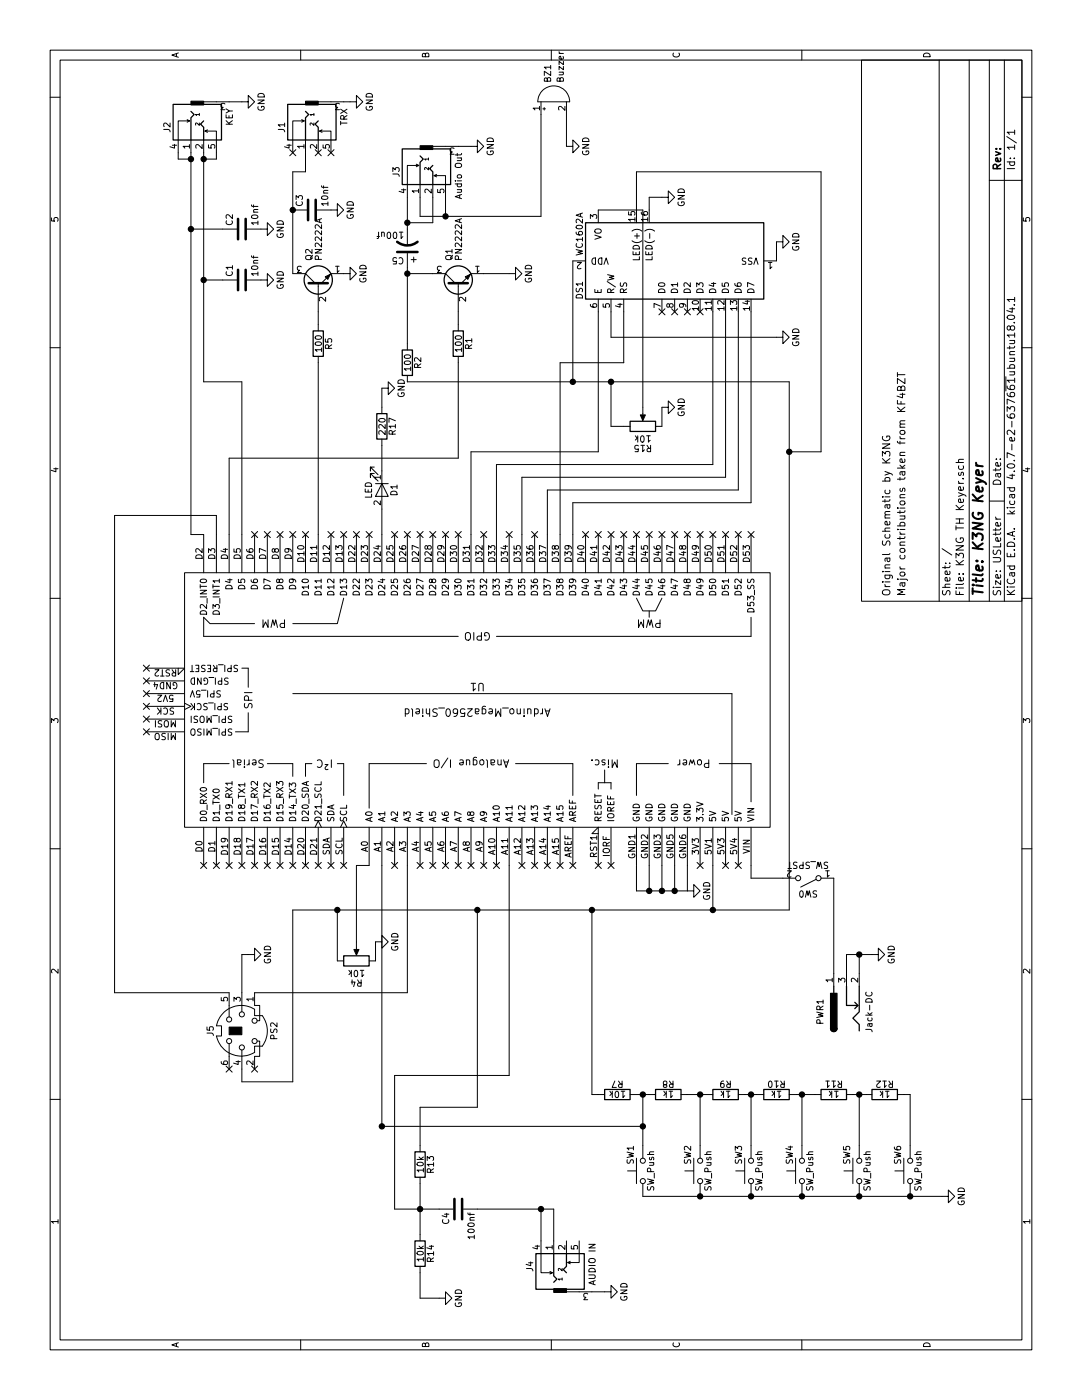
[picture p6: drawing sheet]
EESchema Schematic File Version 2
LIBS:K3NG TH Keyer-rescue
LIBS:power
LIBS:device
LIBS:switches
LIBS:relays
LIBS:motors
LIBS:transistors
LIBS:conn
LIBS:linear
LIBS:regul
LIBS:74xx
LIBS:cmos4000
LIBS:adc-dac
LIBS:memory
LIBS:xilinx
LIBS:microcontrollers
LIBS:dsp
LIBS:microchip
LIBS:analog_switches
LIBS:motorola
LIBS:texas
LIBS:intel
LIBS:audio
LIBS:interface
LIBS:digital-audio
LIBS:philips
LIBS:display
LIBS:cypress
LIBS:siliconi
LIBS:opto
LIBS:atmel
LIBS:contrib
LIBS:valves
LIBS:K3NG TH Keyer-cache
EELAYER 25 0
EELAYER END
$Descr USLetter 11000 8500
encoding utf-8
Sheet 1 1
Title "K3NG Keyer"
Date ""
Rev ""
Comp ""
Comment1 ""
Comment2 "Major contributions taken from KF4BZT"
Comment3 "Original Schematic by K3NG"
Comment4 ""
$EndDescr
$Comp
L R R1
U 1 1
P 8300 3600
F 0 "R1" V 8380 3600 50  0000 C CNN
F 1 "100" V 8300 3600 50  0000 C CNN
F 2 "Resistors_THT:R_Axial_DIN0207_L6.3mm_D2.5mm_P10.16mm_Horizontal" V 8230 3600 50  0001 C CNN
F 3 "" H 8300 3600 50  0001 C CNN
F 4 "279-CFR100J100R" V 8300 3600 60  0001 C CNN "Mouser#"
	1    8300 3600
	0    1    1    0   
$EndComp
$Comp
L R R5
U 1 1
P 8300 2500
F 0 "R5" V 8380 2500 50  0000 C CNN
F 1 "100" V 8300 2500 50  0000 C CNN
F 2 "Resistors_THT:R_Axial_DIN0207_L6.3mm_D2.5mm_P10.16mm_Horizontal" V 8230 2500 50  0001 C CNN
F 3 "" H 8300 2500 50  0001 C CNN
F 4 "279-CFR100J100R" V 8300 2500 60  0001 C CNN "Mouser#"
	1    8300 2500
	0    1    1    0   
$EndComp
$Comp
L R R7
U 1 1
P 2400 4850
F 0 "R7" V 2480 4850 50  0000 C CNN
F 1 "10k" V 2400 4850 50  0000 C CNN
F 2 "Resistors_THT:R_Axial_DIN0207_L6.3mm_D2.5mm_P10.16mm_Horizontal" V 2330 4850 50  0001 C CNN
F 3 "" H 2400 4850 50  0001 C CNN
F 4 "660-CF1/4CT52R103J" V 2400 4850 60  0001 C CNN "Mouser#"
	1    2400 4850
	1    0    0    -1  
$EndComp
$Comp
L R R2
U 1 1
P 8150 3200
F 0 "R2" V 8230 3200 50  0000 C CNN
F 1 "100" V 8150 3200 50  0000 C CNN
F 2 "Resistors_THT:R_Axial_DIN0207_L6.3mm_D2.5mm_P10.16mm_Horizontal" V 8080 3200 50  0001 C CNN
F 3 "" H 8150 3200 50  0001 C CNN
F 4 "279-CFR100J100R" V 8150 3200 60  0001 C CNN "Mouser#"
	1    8150 3200
	0    1    1    0   
$EndComp
$Comp
L R R12
U 1 1
P 2400 6950
F 0 "R12" V 2480 6950 50  0000 C CNN
F 1 "1k" V 2400 6950 50  0000 C CNN
F 2 "Resistors_THT:R_Axial_DIN0207_L6.3mm_D2.5mm_P10.16mm_Horizontal" V 2330 6950 50  0001 C CNN
F 3 "" H 2400 6950 50  0001 C CNN
F 4 "603-CFR-25JR-521K" V 2400 6950 60  0001 C CNN "Mouser#"
	1    2400 6950
	1    0    0    -1  
$EndComp
$Comp
L R R8
U 1 1
P 2400 5250
F 0 "R8" V 2480 5250 50  0000 C CNN
F 1 "1k" V 2400 5250 50  0000 C CNN
F 2 "Resistors_THT:R_Axial_DIN0207_L6.3mm_D2.5mm_P10.16mm_Horizontal" V 2330 5250 50  0001 C CNN
F 3 "" H 2400 5250 50  0001 C CNN
F 4 "603-CFR-25JR-521K" V 2400 5250 60  0001 C CNN "Mouser#"
	1    2400 5250
	1    0    0    -1  
$EndComp
$Comp
L R R9
U 1 1
P 2400 5700
F 0 "R9" V 2480 5700 50  0000 C CNN
F 1 "1k" V 2400 5700 50  0000 C CNN
F 2 "Resistors_THT:R_Axial_DIN0207_L6.3mm_D2.5mm_P10.16mm_Horizontal" V 2330 5700 50  0001 C CNN
F 3 "" H 2400 5700 50  0001 C CNN
F 4 "603-CFR-25JR-521K" V 2400 5700 60  0001 C CNN "Mouser#"
	1    2400 5700
	1    0    0    -1  
$EndComp
$Comp
L R R10
U 1 1
P 2400 6100
F 0 "R10" V 2480 6100 50  0000 C CNN
F 1 "1k" V 2400 6100 50  0000 C CNN
F 2 "Resistors_THT:R_Axial_DIN0207_L6.3mm_D2.5mm_P10.16mm_Horizontal" V 2330 6100 50  0001 C CNN
F 3 "" H 2400 6100 50  0001 C CNN
F 4 "603-CFR-25JR-521K" V 2400 6100 60  0001 C CNN "Mouser#"
	1    2400 6100
	1    0    0    -1  
$EndComp
$Comp
L R R11
U 1 1
P 2400 6550
F 0 "R11" V 2480 6550 50  0000 C CNN
F 1 "1k" V 2400 6550 50  0000 C CNN
F 2 "Resistors_THT:R_Axial_DIN0207_L6.3mm_D2.5mm_P10.16mm_Horizontal" V 2330 6550 50  0001 C CNN
F 3 "" H 2400 6550 50  0001 C CNN
F 4 "603-CFR-25JR-521K" V 2400 6550 60  0001 C CNN "Mouser#"
	1    2400 6550
	1    0    0    -1  
$EndComp
$Comp
L C C1
U 1 1
P 8800 1900
F 0 "C1" H 8825 2000 50  0000 L CNN
F 1 "10nf" H 8825 1800 50  0000 L CNN
F 2 "Capacitors_THT:C_Disc_D5.0mm_W2.5mm_P5.00mm" H 8838 1750 50  0001 C CNN
F 3 "" H 8800 1900 50  0001 C CNN
F 4 "810-FA24NP2E103JNU06" H 8800 1900 60  0001 C CNN "Mouser#"
	1    8800 1900
	1    0    0    -1  
$EndComp
$Comp
L C C2
U 1 1
P 9200 1900
F 0 "C2" H 9225 2000 50  0000 L CNN
F 1 "10nf" H 9225 1800 50  0000 L CNN
F 2 "Capacitors_THT:C_Disc_D5.0mm_W2.5mm_P5.00mm" H 9238 1750 50  0001 C CNN
F 3 "" H 9200 1900 50  0001 C CNN
F 4 "810-FA24NP2E103JNU06" H 9200 1900 60  0001 C CNN "Mouser#"
	1    9200 1900
	1    0    0    -1  
$EndComp
$Comp
L C C3
U 1 1
P 9350 2450
F 0 "C3" H 9375 2550 50  0000 L CNN
F 1 "10nf" H 9375 2350 50  0000 L CNN
F 2 "Capacitors_THT:C_Disc_D5.0mm_W2.5mm_P5.00mm" H 9388 2300 50  0001 C CNN
F 3 "" H 9350 2450 50  0001 C CNN
F 4 "810-FA24NP2E103JNU06" H 9350 2450 60  0001 C CNN "Mouser#"
	1    9350 2450
	1    0    0    -1  
$EndComp
$Comp
L POT R4
U 1 1
P 3450 2800
F 0 "R4" V 3275 2800 50  0000 C CNN
F 1 "10k" V 3350 2800 50  0000 C CNN
F 2 "Potentiometers:Potentiometer_Bourns_PTV09A-2_Vertical" H 3450 2800 50  0001 C CNN
F 3 "" H 3450 2800 50  0001 C CNN
F 4 "858-P090L-03F20BR10K" V 3450 2800 60  0001 C CNN "Mouser#"
	1    3450 2800
	1    0    0    1   
$EndComp
$Comp
L PN2222A Q1
U 1 1
P 8750 3600
F 0 "Q1" H 8950 3675 50  0000 L CNN
F 1 "PN2222A" H 8950 3600 50  0000 L CNN
F 2 "TO_SOT_Packages_THT:TO-92_Molded_Narrow" H 8950 3525 50  0001 L CIN
F 3 "" H 8750 3600 50  0001 L CNN
F 4 "610-PN2222A" H 8750 3600 60  0001 C CNN "Mouser#"
	1    8750 3600
	1    0    0    -1  
$EndComp
$Comp
L SW_Push SW1
U 1 1
P 1800 5050
F 0 "SW1" H 1850 5150 50  0000 L CNN
F 1 "SW_Push" H 1800 4990 50  0000 C CNN
F 2 "Buttons_Switches_THT:SW_PUSH_6mm" H 1800 5250 50  0001 C CNN
F 3 "" H 1800 5250 50  0001 C CNN
F 4 "688-SKHHBV" H 1800 5050 60  0001 C CNN "Mouser#"
	1    1800 5050
	1    0    0    -1  
$EndComp
$Comp
L SW_Push SW4
U 1 1
P 1800 6300
F 0 "SW4" H 1850 6400 50  0000 L CNN
F 1 "SW_Push" H 1800 6240 50  0000 C CNN
F 2 "Buttons_Switches_THT:SW_PUSH_6mm" H 1800 6500 50  0001 C CNN
F 3 "" H 1800 6500 50  0001 C CNN
F 4 "688-SKHHBV" H 1800 6300 60  0001 C CNN "Mouser#"
	1    1800 6300
	1    0    0    -1  
$EndComp
$Comp
L SW_Push SW2
U 1 1
P 1800 5500
F 0 "SW2" H 1850 5600 50  0000 L CNN
F 1 "SW_Push" H 1800 5440 50  0000 C CNN
F 2 "Buttons_Switches_THT:SW_PUSH_6mm" H 1800 5700 50  0001 C CNN
F 3 "" H 1800 5700 50  0001 C CNN
F 4 "688-SKHHBV" H 1800 5500 60  0001 C CNN "Mouser#"
	1    1800 5500
	1    0    0    -1  
$EndComp
$Comp
L SW_Push SW3
U 1 1
P 1800 5900
F 0 "SW3" H 1850 6000 50  0000 L CNN
F 1 "SW_Push" H 1800 5840 50  0000 C CNN
F 2 "Buttons_Switches_THT:SW_PUSH_6mm" H 1800 6100 50  0001 C CNN
F 3 "" H 1800 6100 50  0001 C CNN
F 4 "688-SKHHBV" H 1800 5900 60  0001 C CNN "Mouser#"
	1    1800 5900
	1    0    0    -1  
$EndComp
$Comp
L SW_Push SW6
U 1 1
P 1800 7150
F 0 "SW6" H 1850 7250 50  0000 L CNN
F 1 "SW_Push" H 1800 7090 50  0000 C CNN
F 2 "Buttons_Switches_THT:SW_PUSH_6mm" H 1800 7350 50  0001 C CNN
F 3 "" H 1800 7350 50  0001 C CNN
F 4 "688-SKHHBV" H 1800 7150 60  0001 C CNN "Mouser#"
	1    1800 7150
	1    0    0    -1  
$EndComp
$Comp
L SW_Push SW5
U 1 1
P 1800 6750
F 0 "SW5" H 1850 6850 50  0000 L CNN
F 1 "SW_Push" H 1800 6690 50  0000 C CNN
F 2 "Buttons_Switches_THT:SW_PUSH_6mm" H 1800 6950 50  0001 C CNN
F 3 "" H 1800 6950 50  0001 C CNN
F 4 "688-SKHHBV" H 1800 6750 60  0001 C CNN "Mouser#"
	1    1800 6750
	1    0    0    -1  
$EndComp
$Comp
L PN2222A Q2
U 1 1
P 8750 2500
F 0 "Q2" H 8950 2575 50  0000 L CNN
F 1 "PN2222A" H 8950 2500 50  0000 L CNN
F 2 "TO_SOT_Packages_THT:TO-92_Molded_Narrow" H 8950 2425 50  0001 L CIN
F 3 "" H 8750 2500 50  0001 L CNN
F 4 "610-PN2222A" H 8750 2500 60  0001 C CNN "Mouser#"
	1    8750 2500
	1    0    0    -1  
$EndComp
$Comp
L GND #PWR01
U 1 1
P 3600 2950
F 0 "#PWR01" H 3600 2700 50  0001 C CNN
F 1 "GND" H 3600 2800 50  0000 C CNN
F 2 "" H 3600 2950 50  0001 C CNN
F 3 "" H 3600 2950 50  0001 C CNN
	1    3600 2950
	1    0    0    -1  
$EndComp
$Comp
L GND #PWR02
U 1 1
P 1600 7400
F 0 "#PWR02" H 1600 7150 50  0001 C CNN
F 1 "GND" H 1600 7250 50  0000 C CNN
F 2 "" H 1600 7400 50  0001 C CNN
F 3 "" H 1600 7400 50  0001 C CNN
	1    1600 7400
	1    0    0    -1  
$EndComp
$Comp
L GND #PWR03
U 1 1
P 8850 4000
F 0 "#PWR03" H 8850 3750 50  0001 C CNN
F 1 "GND" H 8850 3850 50  0000 C CNN
F 2 "" H 8850 4000 50  0001 C CNN
F 3 "" H 8850 4000 50  0001 C CNN
	1    8850 4000
	1    0    0    -1  
$EndComp
$Comp
L GND #PWR04
U 1 1
P 8850 2700
F 0 "#PWR04" H 8850 2450 50  0001 C CNN
F 1 "GND" H 8850 2550 50  0000 C CNN
F 2 "" H 8850 2700 50  0001 C CNN
F 3 "" H 8850 2700 50  0001 C CNN
	1    8850 2700
	1    0    0    -1  
$EndComp
$Comp
L GND #PWR05
U 1 1
P 9200 2050
F 0 "#PWR05" H 9200 1800 50  0001 C CNN
F 1 "GND" H 9200 1900 50  0000 C CNN
F 2 "" H 9200 2050 50  0001 C CNN
F 3 "" H 9200 2050 50  0001 C CNN
	1    9200 2050
	1    0    0    -1  
$EndComp
$Comp
L GND #PWR06
U 1 1
P 8800 2050
F 0 "#PWR06" H 8800 1800 50  0001 C CNN
F 1 "GND" H 8800 1900 50  0000 C CNN
F 2 "" H 8800 2050 50  0001 C CNN
F 3 "" H 8800 2050 50  0001 C CNN
	1    8800 2050
	1    0    0    -1  
$EndComp
$Comp
L GND #PWR07
U 1 1
P 9350 2600
F 0 "#PWR07" H 9350 2350 50  0001 C CNN
F 1 "GND" H 9350 2450 50  0000 C CNN
F 2 "" H 9350 2600 50  0001 C CNN
F 3 "" H 9350 2600 50  0001 C CNN
	1    9350 2600
	1    0    0    -1  
$EndComp
$Comp
L GND #PWR08
U 1 1
P 10200 2750
F 0 "#PWR08" H 10200 2500 50  0001 C CNN
F 1 "GND" H 10200 2600 50  0000 C CNN
F 2 "" H 10200 2750 50  0001 C CNN
F 3 "" H 10200 2750 50  0001 C CNN
	1    10200 2750
	1    0    0    -1  
$EndComp
$Comp
L GND #PWR09
U 1 1
P 10200 1900
F 0 "#PWR09" H 10200 1650 50  0001 C CNN
F 1 "GND" H 10200 1750 50  0000 C CNN
F 2 "" H 10200 1900 50  0001 C CNN
F 3 "" H 10200 1900 50  0001 C CNN
	1    10200 1900
	1    0    0    -1  
$EndComp
$Comp
L GND #PWR010
U 1 1
P 9850 3700
F 0 "#PWR010" H 9850 3450 50  0001 C CNN
F 1 "GND" H 9850 3550 50  0000 C CNN
F 2 "" H 9850 3700 50  0001 C CNN
F 3 "" H 9850 3700 50  0001 C CNN
	1    9850 3700
	1    0    0    -1  
$EndComp
$Comp
L GND #PWR011
U 1 1
P 9850 4450
F 0 "#PWR011" H 9850 4200 50  0001 C CNN
F 1 "GND" H 9850 4300 50  0000 C CNN
F 2 "" H 9850 4450 50  0001 C CNN
F 3 "" H 9850 4450 50  0001 C CNN
	1    9850 4450
	1    0    0    -1  
$EndComp
$Comp
L CP1 C5
U 1 1
P 9050 3200
F 0 "C5" H 9075 3300 50  0000 L CNN
F 1 "100uf" H 9075 3100 50  0000 L CNN
F 2 "Capacitors_THT:CP_Radial_D8.0mm_P3.50mm" H 9050 3200 50  0001 C CNN
F 3 "" H 9050 3200 50  0001 C CNN
F 4 "598-107RSS025M" H 9050 3200 60  0001 C CNN "Mouser#"
	1    9050 3200
	0    -1   -1   0   
$EndComp
$Comp
L R R13
U 1 1
P 1850 3300
F 0 "R13" V 1930 3300 50  0000 C CNN
F 1 "10k" V 1850 3300 50  0000 C CNN
F 2 "Resistors_THT:R_Axial_DIN0207_L6.3mm_D2.5mm_P10.16mm_Horizontal" V 1780 3300 50  0001 C CNN
F 3 "" H 1850 3300 50  0001 C CNN
F 4 "660-CF1/4CT52R103J" V 1850 3300 60  0001 C CNN "Mouser#"
	1    1850 3300
	0    -1   1    0   
$EndComp
$Comp
L R R14
U 1 1
P 1150 3300
F 0 "R14" V 1230 3300 50  0000 C CNN
F 1 "10k" V 1150 3300 50  0000 C CNN
F 2 "Resistors_THT:R_Axial_DIN0207_L6.3mm_D2.5mm_P10.16mm_Horizontal" V 1080 3300 50  0001 C CNN
F 3 "" H 1150 3300 50  0001 C CNN
F 4 "660-CF1/4CT52R103J" V 1150 3300 60  0001 C CNN "Mouser#"
	1    1150 3300
	0    -1   1    0   
$EndComp
$Comp
L C C4
U 1 1
P 1500 3600
F 0 "C4" H 1525 3700 50  0000 L CNN
F 1 "100nf" H 1525 3500 50  0000 L CNN
F 2 "Capacitors_THT:C_Disc_D5.0mm_W2.5mm_P5.00mm" H 1538 3450 50  0001 C CNN
F 3 "" H 1500 3600 50  0001 C CNN
F 4 "80-C330C104J2H9170TR" H 1500 3600 60  0001 C CNN "Mouser#"
	1    1500 3600
	-1   0    0    -1  
$EndComp
$Comp
L GND #PWR012
U 1 1
P 800 3450
F 0 "#PWR012" H 800 3200 50  0001 C CNN
F 1 "GND" H 800 3300 50  0000 C CNN
F 2 "" H 800 3450 50  0001 C CNN
F 3 "" H 800 3450 50  0001 C CNN
	1    800  3450
	-1   0    0    -1  
$EndComp
$Comp
L GND #PWR013
U 1 1
P 850 4750
F 0 "#PWR013" H 850 4500 50  0001 C CNN
F 1 "GND" H 850 4600 50  0000 C CNN
F 2 "" H 850 4750 50  0001 C CNN
F 3 "" H 850 4750 50  0001 C CNN
	1    850  4750
	-1   0    0    -1  
$EndComp
$Comp
L Audio-Jack-3_2Switches J1
U 1 1
P 10000 2500
F 0 "J1" H 10000 2790 50  0000 C CNN
F 1 "TRX" H 9850 2300 50  0000 L CNN
F 2 "Tayda:Tayda_3.5mm_stereo_TRS_jack_A-853" H 10250 2600 50  0001 C CNN
F 3 "" H 10250 2600 50  0001 C CNN
F 4 "490-SJ1-3525NG" H 10000 2500 60  0001 C CNN "Mouser#"
	1    10000 2500
	-1   0    0    -1  
$EndComp
$Comp
L Audio-Jack-3_2Switches J2
U 1 1
P 10000 1600
F 0 "J2" H 10000 1890 50  0000 C CNN
F 1 "KEY" H 9850 1400 50  0000 L CNN
F 2 "Tayda:Tayda_3.5mm_stereo_TRS_jack_A-853" H 10250 1700 50  0001 C CNN
F 3 "" H 10250 1700 50  0001 C CNN
F 4 "490-SJ1-3525NG" H 10000 1600 60  0001 C CNN "Mouser#"
	1    10000 1600
	-1   0    0    -1  
$EndComp
$Comp
L Audio-Jack-3_2Switches J3
U 1 1
P 9650 3400
F 0 "J3" H 9650 3690 50  0000 C CNN
F 1 "Audio Out" H 9500 3200 50  0000 L CNN
F 2 "Tayda:Tayda_3.5mm_stereo_TRS_jack_A-853" H 9900 3500 50  0001 C CNN
F 3 "" H 9900 3500 50  0001 C CNN
F 4 "490-SJ1-3525NG" H 9650 3400 60  0001 C CNN "Mouser#"
	1    9650 3400
	-1   0    0    -1  
$EndComp
$Comp
L Audio-Jack-3_2Switches J4
U 1 1
P 1050 4450
F 0 "J4" H 1050 4740 50  0000 C CNN
F 1 "AUDIO IN" H 900 4250 50  0000 L CNN
F 2 "Tayda:Tayda_3.5mm_stereo_TRS_jack_A-853" H 1300 4550 50  0001 C CNN
F 3 "" H 1300 4550 50  0001 C CNN
F 4 "490-SJ1-3525NG" H 1050 4450 60  0001 C CNN "Mouser#"
	1    1050 4450
	1    0    0    -1  
$EndComp
$Comp
L Mini-DIN-6 J5
U 1 1
P 2900 1900
F 0 "J5" H 2900 2150 50  0000 C CNN
F 1 "PS2" H 2900 1650 50  0000 C CNN
F 2 "Agilack:din6-schurter-4850261" H 2900 1900 50  0001 C CNN
F 3 "" H 2900 1900 50  0001 C CNN
F 4 "490-MD-60SM" H 2900 1900 60  0001 C CNN "Mouser#"
	1    2900 1900
	1    0    0    -1  
$EndComp
$Comp
L Buzzer BZ1
U 1 1
P 10200 4350
F 0 "BZ1" H 10350 4400 50  0000 L CNN
F 1 "Buzzer" H 10350 4300 50  0000 L CNN
F 2 "Buzzers_Beepers:Buzzer_15x7.5RM7.6" V 10175 4450 50  0001 C CNN
F 3 "" V 10175 4450 50  0001 C CNN
F 4 "810-SD1614T5-B1" H 10200 4350 60  0001 C CNN "Mouser#"
	1    10200 4350
	1    0    0    -1  
$EndComp
$Comp
L Arduino_Mega2560_Shield U1
U 1 1
P 5500 3750
F 0 "U1" V 5600 3750 60  0000 C CNN
F 1 "Arduino_Mega2560_Shield" V 5400 3750 60  0000 C CNN
F 2 "Arduino:Arduino_Mega2560_Shield" H 6200 6500 60  0001 C CNN
F 3 "" H 6200 6500 60  0001 C CNN
F 4 "782-A000067" V 5500 3750 60  0001 C CNN "Mouser#"
	1    5500 3750
	1    0    0    -1  
$EndComp
$Comp
L GND #PWR014
U 1 1
P 4000 5400
F 0 "#PWR014" H 4000 5150 50  0001 C CNN
F 1 "GND" H 4000 5250 50  0000 C CNN
F 2 "" H 4000 5400 50  0001 C CNN
F 3 "" H 4000 5400 50  0001 C CNN
	1    4000 5400
	1    0    0    -1  
$EndComp
$Comp
L GND #PWR015
U 1 1
P 3500 1950
F 0 "#PWR015" H 3500 1700 50  0001 C CNN
F 1 "GND" H 3500 1800 50  0000 C CNN
F 2 "" H 3500 1950 50  0001 C CNN
F 3 "" H 3500 1950 50  0001 C CNN
	1    3500 1950
	1    0    0    -1  
$EndComp
NoConn ~ 6800 2000
NoConn ~ 6800 2100
NoConn ~ 6800 2200
NoConn ~ 6800 2300
NoConn ~ 6800 2400
NoConn ~ 6800 2600
NoConn ~ 6800 2700
NoConn ~ 6800 2800
NoConn ~ 6800 2900
NoConn ~ 6800 3100
NoConn ~ 6800 3200
NoConn ~ 6800 3300
NoConn ~ 6800 3400
NoConn ~ 6800 3500
NoConn ~ 6800 3600
NoConn ~ 6800 3800
NoConn ~ 6800 4000
NoConn ~ 6800 4200
NoConn ~ 6800 4600
NoConn ~ 6800 4700
NoConn ~ 6800 4800
NoConn ~ 6800 4900
NoConn ~ 6800 5000
NoConn ~ 6800 5100
NoConn ~ 6800 5200
NoConn ~ 6800 5300
NoConn ~ 6800 5400
NoConn ~ 6800 5500
NoConn ~ 6800 5600
NoConn ~ 6800 5700
NoConn ~ 6800 5800
NoConn ~ 6800 5900
NoConn ~ 4200 5500
NoConn ~ 4200 4800
NoConn ~ 4200 4700
NoConn ~ 4200 4500
NoConn ~ 4200 4400
NoConn ~ 4200 4300
NoConn ~ 4200 4200
NoConn ~ 4200 3500
NoConn ~ 4200 3600
NoConn ~ 4200 3700
NoConn ~ 4200 3800
NoConn ~ 4200 3900
NoConn ~ 4200 4100
NoConn ~ 4200 1600
NoConn ~ 4200 1700
NoConn ~ 4200 1800
NoConn ~ 5250 1150
NoConn ~ 5350 1150
NoConn ~ 5450 1150
NoConn ~ 5550 1150
NoConn ~ 5650 1150
NoConn ~ 5750 1150
NoConn ~ 4200 1900
NoConn ~ 4200 2000
NoConn ~ 4200 2100
NoConn ~ 4200 2200
NoConn ~ 4200 2300
NoConn ~ 4200 2400
NoConn ~ 4200 2500
NoConn ~ 4200 2600
NoConn ~ 4200 2700
$Comp
L WC1602A DS1
U 1 1
P 8950 5300
F 0 "DS1" H 8720 6050 50  0000 C CNN
F 1 "WC1602A" H 9160 6050 50  0000 C CNN
F 2 "Displays:WC1602A" H 8950 4400 50  0001 C CIN
F 3 "" H 9650 5300 50  0001 C CNN
F 4 "763-0216K1Z-FSW-FBW" H 8950 5300 60  0001 C CNN "Mouser#"
	1    8950 5300
	1    0    0    -1  
$EndComp
$Comp
L GND #PWR016
U 1 1
P 9100 6100
F 0 "#PWR016" H 9100 5850 50  0001 C CNN
F 1 "GND" H 9100 5950 50  0000 C CNN
F 2 "" H 9100 6100 50  0001 C CNN
F 3 "" H 9100 6100 50  0001 C CNN
	1    9100 6100
	1    0    0    -1  
$EndComp
$Comp
L POT R15
U 1 1
P 7650 5050
F 0 "R15" V 7475 5050 50  0000 C CNN
F 1 "10k" V 7550 5050 50  0000 C CNN
F 2 "Potentiometers:Potentiometer_Bourns_3296W_3-8Zoll_Inline_ScrewUp" H 7650 5050 50  0001 C CNN
F 3 "" H 7650 5050 50  0001 C CNN
F 4 "652-3296W-1-103LF" V 7650 5050 60  0001 C CNN "Mouser#"
	1    7650 5050
	1    0    0    -1  
$EndComp
$Comp
L GND #PWR017
U 1 1
P 9450 5200
F 0 "#PWR017" H 9450 4950 50  0001 C CNN
F 1 "GND" H 9450 5050 50  0000 C CNN
F 2 "" H 9450 5200 50  0001 C CNN
F 3 "" H 9450 5200 50  0001 C CNN
	1    9450 5200
	1    0    0    -1  
$EndComp
$Comp
L GND #PWR018
U 1 1
P 7800 5200
F 0 "#PWR018" H 7800 4950 50  0001 C CNN
F 1 "GND" H 7800 5050 50  0000 C CNN
F 2 "" H 7800 5200 50  0001 C CNN
F 3 "" H 7800 5200 50  0001 C CNN
	1    7800 5200
	1    0    0    -1  
$EndComp
NoConn ~ 8550 5200
NoConn ~ 8550 5300
NoConn ~ 8550 5400
NoConn ~ 8550 5500
$Comp
L GND #PWR019
U 1 1
P 8350 6100
F 0 "#PWR019" H 8350 5850 50  0001 C CNN
F 1 "GND" H 8350 5950 50  0000 C CNN
F 2 "" H 8350 6100 50  0001 C CNN
F 3 "" H 8350 6100 50  0001 C CNN
	1    8350 6100
	1    0    0    -1  
$EndComp
NoConn ~ 4200 3300
NoConn ~ 4200 3400
NoConn ~ 4200 5700
NoConn ~ 4200 5800
NoConn ~ 2600 1800
NoConn ~ 2600 2000
NoConn ~ 9800 2300
NoConn ~ 9800 2500
NoConn ~ 9800 2600
$Comp
L Jack-DC PWR1
U 1 1
P 3050 6650
F 0 "PWR1" H 3050 6860 50  0000 C CNN
F 1 "Jack-DC" H 3050 6475 50  0000 C CNN
F 2 "Connectors:BARREL_JACK" H 3100 6610 50  0001 C CNN
F 3 "" H 3100 6610 50  0001 C CNN
F 4 "992-CON-SOCJ-2155" H 3050 6650 60  0001 C CNN "Mouser#"
	1    3050 6650
	1    0    0    -1  
$EndComp
$Comp
L GND #PWR020
U 1 1
P 3500 6850
F 0 "#PWR020" H 3500 6600 50  0001 C CNN
F 1 "GND" H 3500 6700 50  0000 C CNN
F 2 "" H 3500 6850 50  0001 C CNN
F 3 "" H 3500 6850 50  0001 C CNN
	1    3500 6850
	1    0    0    -1  
$EndComp
$Comp
L SW_SPST SW0
U 1 1
P 4100 6350
F 0 "SW0" H 4100 6475 50  0000 C CNN
F 1 "SW_SPST" H 4100 6250 50  0000 C CNN
F 2 "Buttons_Switches_THT:SW_E-Switch_EG1224_SPDT_Angled" H 4100 6350 50  0001 C CNN
F 3 "" H 4100 6350 50  0001 C CNN
F 4 "612-EG1224" H 4100 6350 60  0001 C CNN "Mouser#"
	1    4100 6350
	0    -1   -1   0   
$EndComp
Connection ~ 9250 3200
Wire Wire Line
	9250 3400 9450 3400
Wire Wire Line
	9250 3200 9250 3400
Wire Wire Line
	9200 3200 9450 3200
Connection ~ 9300 3500
Wire Wire Line
	9300 3300 9450 3300
Wire Wire Line
	9300 3500 9450 3500
Wire Wire Line
	9300 3300 9300 4250
Wire Wire Line
	9300 4250 10100 4250
Wire Wire Line
	8550 3600 8450 3600
Connection ~ 8850 3200
Wire Wire Line
	8300 3200 8900 3200
Wire Wire Line
	8850 3400 8850 3200
Wire Wire Line
	8850 4000 8850 3800
Wire Wire Line
	9850 3600 9850 3700
Connection ~ 2150 5050
Connection ~ 1600 7150
Connection ~ 2400 6750
Wire Wire Line
	2000 6750 2400 6750
Connection ~ 2400 6300
Wire Wire Line
	2000 6300 2400 6300
Connection ~ 2400 5900
Wire Wire Line
	2000 5900 2400 5900
Connection ~ 2400 5500
Wire Wire Line
	2000 5500 2400 5500
Connection ~ 2400 5050
Wire Wire Line
	2000 5050 2400 5050
Connection ~ 1600 5500
Connection ~ 1600 5900
Connection ~ 1600 6300
Connection ~ 1600 6750
Wire Wire Line
	1600 5050 1600 7400
Wire Wire Line
	2400 7150 2000 7150
Wire Wire Line
	2400 7100 2400 7150
Wire Wire Line
	2400 6700 2400 6800
Wire Wire Line
	2400 6250 2400 6400
Wire Wire Line
	2400 5850 2400 5950
Wire Wire Line
	2400 5400 2400 5550
Wire Wire Line
	2400 5000 2400 5100
Wire Wire Line
	8850 2300 9650 2300
Wire Wire Line
	8450 2500 8550 2500
Wire Wire Line
	10100 4450 9850 4450
Wire Wire Line
	8000 1600 9800 1600
Wire Wire Line
	8800 1600 8800 1750
Connection ~ 8800 1600
Connection ~ 9350 2300
Wire Wire Line
	6800 2500 8150 2500
Wire Wire Line
	1300 3300 1700 3300
Connection ~ 1500 3300
Wire Wire Line
	2300 3300 2000 3300
Wire Wire Line
	1000 3300 800  3300
Wire Wire Line
	800  3300 800  3450
Wire Wire Line
	5550 5750 4600 5750
Wire Wire Line
	5550 2300 5550 5750
Wire Wire Line
	850  4750 850  4650
Wire Wire Line
	9650 2300 9650 2400
Wire Wire Line
	9650 2400 9800 2400
Wire Wire Line
	10200 2750 10200 2700
Wire Wire Line
	6800 1500 9800 1500
Wire Wire Line
	10200 1900 10200 1800
Wire Wire Line
	3450 2950 3600 2950
Wire Wire Line
	2150 3000 2150 5050
Wire Wire Line
	3450 2650 3850 2650
Wire Wire Line
	2400 4700 2400 4650
Connection ~ 9200 1500
Wire Wire Line
	3850 2300 3850 6200
Wire Wire Line
	3850 5600 4200 5600
Connection ~ 3850 5600
Wire Wire Line
	4200 2900 4200 2800
Wire Wire Line
	4200 2800 3600 2800
Wire Wire Line
	8150 3600 7400 3600
Wire Wire Line
	7400 3600 7400 1800
Wire Wire Line
	7400 1800 6800 1800
Wire Wire Line
	8000 6200 8000 3200
Wire Wire Line
	3850 6200 8000 6200
Wire Wire Line
	6800 1600 6800 1500
Wire Wire Line
	9200 1500 9200 1750
Wire Wire Line
	6800 1900 8000 1900
Wire Wire Line
	8000 1900 8000 1600
Connection ~ 2150 3000
Wire Wire Line
	2300 3300 2300 3750
Wire Wire Line
	2300 3750 3850 3750
Connection ~ 3850 3750
Wire Wire Line
	2400 4650 3850 4650
Connection ~ 3850 4650
Wire Wire Line
	3200 2000 3200 3200
Wire Wire Line
	3200 3200 4200 3200
Wire Wire Line
	2600 1900 2500 1900
Wire Wire Line
	2500 1900 2500 2300
Wire Wire Line
	2500 2300 3850 2300
Connection ~ 3850 2650
Wire Wire Line
	3200 1800 3200 900 
Wire Wire Line
	3200 900  6950 900 
Wire Wire Line
	6950 900  6950 1700
Wire Wire Line
	6950 1700 6800 1700
Wire Wire Line
	3200 1900 3500 1900
Wire Wire Line
	3500 1900 3500 1950
Wire Wire Line
	9800 1400 9750 1400
Wire Wire Line
	9750 1400 9750 1500
Connection ~ 9750 1500
Wire Wire Line
	9800 1700 9750 1700
Wire Wire Line
	9750 1700 9750 1600
Connection ~ 9750 1600
Wire Wire Line
	4000 5000 4000 5400
Wire Wire Line
	4000 5000 4200 5000
Wire Wire Line
	4200 5100 4000 5100
Connection ~ 4000 5100
Wire Wire Line
	4200 5200 4000 5200
Connection ~ 4000 5200
Wire Wire Line
	4200 5300 4000 5300
Connection ~ 4000 5300
Wire Wire Line
	4000 5400 4200 5400
Wire Wire Line
	8550 4900 8150 4900
Wire Wire Line
	8150 4900 8150 4400
Wire Wire Line
	8150 4400 6800 4400
Wire Wire Line
	8950 4500 8000 4500
Connection ~ 8000 4500
Wire Wire Line
	7650 4900 7650 4800
Wire Wire Line
	7650 4800 8000 4800
Connection ~ 8000 4800
Wire Wire Line
	8550 5600 7350 5600
Wire Wire Line
	7350 5600 7350 3900
Wire Wire Line
	7350 3900 6800 3900
Wire Wire Line
	8550 5700 7250 5700
Wire Wire Line
	7250 5700 7250 4100
Wire Wire Line
	7250 4100 6800 4100
Wire Wire Line
	8550 5800 7150 5800
Wire Wire Line
	7150 5800 7150 4300
Wire Wire Line
	7150 4300 6800 4300
Wire Wire Line
	8550 5900 7050 5900
Wire Wire Line
	7050 5900 7050 4500
Wire Wire Line
	7050 4500 6800 4500
Wire Wire Line
	9350 5000 9650 5000
Wire Wire Line
	9650 5000 9650 6450
Wire Wire Line
	9650 6450 7450 6450
Wire Wire Line
	7450 6450 7450 6200
Connection ~ 7450 6200
Wire Wire Line
	9350 5100 9450 5100
Wire Wire Line
	9450 5100 9450 5200
Wire Wire Line
	8950 6100 9100 6100
Wire Wire Line
	9350 4700 9350 5050
Wire Wire Line
	9350 5050 7800 5050
Wire Wire Line
	7800 5200 7650 5200
Wire Wire Line
	8550 4700 7450 4700
Wire Wire Line
	7450 4700 7450 3700
Wire Wire Line
	7450 3700 6800 3700
Wire Wire Line
	8550 4800 8350 4800
Wire Wire Line
	8350 4800 8350 6100
Wire Wire Line
	3350 6550 4100 6550
Wire Wire Line
	3350 6750 3500 6750
Wire Wire Line
	3350 6650 3500 6650
Wire Wire Line
	3500 6650 3500 6850
Connection ~ 3500 6750
Wire Wire Line
	4100 6150 4100 5900
Wire Wire Line
	4100 5900 4200 5900
Wire Wire Line
	2150 3000 4200 3000
Wire Wire Line
	1500 3100 1500 3450
$Comp
L R R17
U 1 1
P 7650 3000
F 0 "R17" V 7730 3000 50  0000 C CNN
F 1 "220" V 7650 3000 50  0000 C CNN
F 2 "Resistors_THT:R_Axial_DIN0207_L6.3mm_D2.5mm_P10.16mm_Horizontal" V 7580 3000 50  0001 C CNN
F 3 "" H 7650 3000 50  0001 C CNN
	1    7650 3000
	0    1    1    0   
$EndComp
$Comp
L LED D1
U 1 1
P 7150 3000
F 0 "D1" H 7150 3100 50  0000 C CNN
F 1 "LED" H 7150 2900 50  0000 C CNN
F 2 "LEDs:LED_D3.0mm" H 7150 3000 50  0001 C CNN
F 3 "" H 7150 3000 50  0001 C CNN
	1    7150 3000
	-1   0    0    1   
$EndComp
$Comp
L GND #PWR021
U 1 1
P 7950 3000
F 0 "#PWR021" H 7950 2750 50  0001 C CNN
F 1 "GND" H 7950 2850 50  0000 C CNN
F 2 "" H 7950 3000 50  0001 C CNN
F 3 "" H 7950 3000 50  0001 C CNN
	1    7950 3000
	1    0    0    -1  
$EndComp
Wire Wire Line
	6800 3000 7000 3000
Wire Wire Line
	7300 3000 7500 3000
Wire Wire Line
	7800 3000 7950 3000
NoConn ~ 4200 3100
Wire Wire Line
	4200 4000 2550 4000
Wire Wire Line
	2550 4000 2550 3100
Wire Wire Line
	2550 3100 1500 3100
Wire Wire Line
	1500 3750 1500 4350
Wire Wire Line
	1250 4250 1500 4250
Wire Wire Line
	1500 4350 1250 4350
Connection ~ 1500 4250
$EndSCHEMATC
